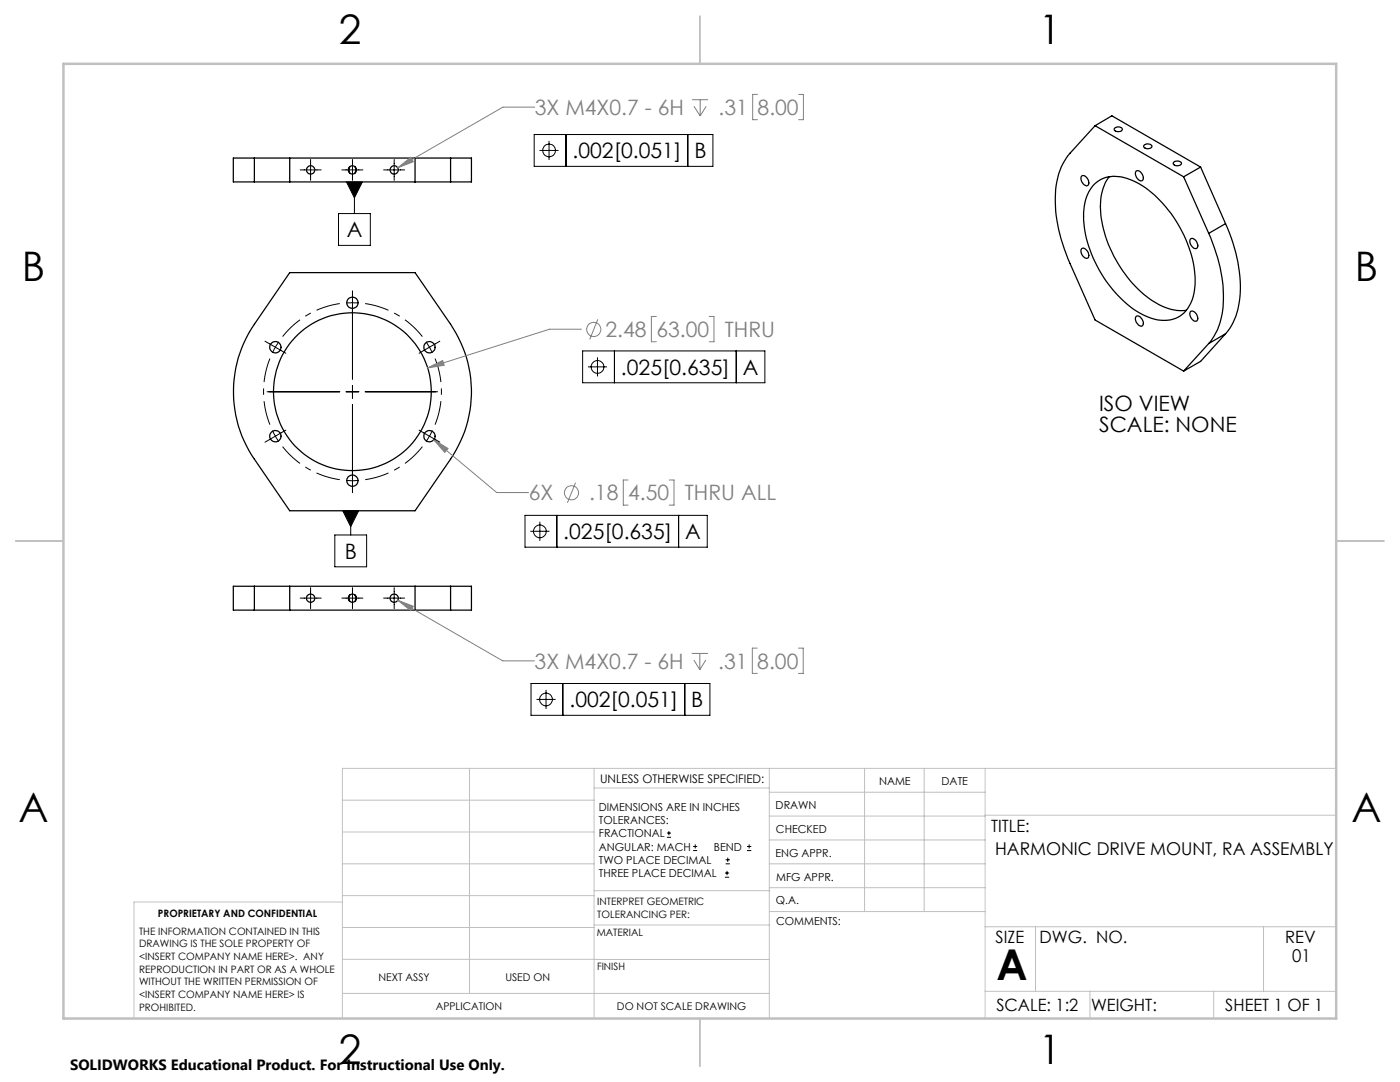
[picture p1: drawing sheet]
<svg xmlns="http://www.w3.org/2000/svg" width="279mm" height="216mm" viewBox="0 0 279 216" stroke-linecap="round" stroke-linejoin="round" font-family="sans-serif">
<g fill="none" stroke="#000" stroke-width=".25">
<path d="M50.8 31.5h-4.2v4.8h4.2M50.8 31.5h39.1M50.8 36.3h39.1M50.8 31.5v4.8M57.8 31.5v4.8M69.8 33.3l-.1 .5 .1 .7M70.8 33.3l.2 .3-.2 .9M82.8 31.5v4.8M89.9 31.5h4.2v4.8h-4.2M89.9 31.5v4.8M215.9 35.1a1.16 1.16 0 0 1 1.4 1.2 .55 .55 0 0 1-.3 .7 .55 .55 0 0 1-.7-.2 1.36 1.36 0 0 1-.4-1.7zM218.2 37a6.6 6.6 0 0 1 8-.9 22.7 22.7 0 0 1 10.1 10.8 18.9 18.9 0 0 1 1.8 12.3 5.9 5.9 0 0 1-7.7 4.5 19.1 19.1 0 0 1-10.2-8.5 20.9 20.9 0 0 1-3.7-14.7l.8-2.2z"/>
<path d="M218.5 25.1l-5 5.5a13.6 13.6 0 0 0-2.9 9.7 31.3 31.3 0 0 0 2.9 12.3l5 11.3 17.7 10.1M218.5 25.1l17.7 10.2M218.5 25.1l3.4-2 17.7 10.2M221.4 35.3a10.9 10.9 0 0 0-1.5 8.8 24.9 24.9 0 0 0 10.9 16.4 9.1 9.1 0 0 0 5.9 1.4M222.5 25.5a.9 .9 0 0 1 1.5 .4 .94 .94 0 0 1-1.6-.2zM226.8 34.1a1.27 1.27 0 0 1 1.1 2 1.35 1.35 0 0 1-1.1-2zM228.4 28.9a1.08 1.08 0 0 1 1.5 .3 .95 .95 0 0 1-1.7 0zM234.3 32.3a1.03 1.03 0 0 1 1.5 .3 .9 .9 0 0 1-.8 .5 .9 .9 0 0 1-.9-.6zM236.2 35.3l5 11.3M239.6 33.3l-3.4 2M239.6 33.3l5 11.3M57.8 54.4h25l7.1 10.3a23.8 23.8 0 0 1 0 26.9l-7.1 10.3h-25l-7-10.3a23.8 23.8 0 0 1 0-26.9z"/>
<path d="M215.8 49.7a.94 .94 0 0 1 1.4 .7 .71 .71 0 0 1-.4 1.1 1.45 1.45 0 0 1-1-1.8zM237.6 47.7a1.25 1.25 0 0 1 1.4 1.3 .57 .57 0 0 1-.4 .6 .57 .57 0 0 1-.7-.4 1.26 1.26 0 0 1-.3-1.5zM241.2 46.6a28.7 28.7 0 0 1 2.6 16.3 11.5 11.5 0 0 1-2.6 5.6M244.6 44.6a28.7 28.7 0 0 1 2.6 16.4 11.9 11.9 0 0 1-2.6 5.6M244.6 44.6l-3.4 2M226.8 63.1a1.2 1.2 0 0 1 1.4 1.2 .56 .56 0 0 1-.3 .7 .56 .56 0 0 1-.7-.2 1.36 1.36 0 0 1-.4-1.7zM237.6 62.1a1.27 1.27 0 0 1 1.2 2 1.35 1.35 0 0 1-1.2-2zM241.2 68.5l-5 5.5M244.6 66.6l-3.4 1.9M244.6 66.6l-5 5.5-3.4 1.9M50.8 117h-4.2v4.7h4.2M50.8 117v4.7"/>
<path d="M50.8 117h39.1M57.8 117v4.7M69.8 118.7l-.1 .5 .1 .8M70.8 118.7l.2 .4-.2 .9M82.8 117v4.7M89.9 117h4.2v4.7h-4.2M89.9 117v4.7M50.8 121.7h39.1"/>
<circle cx="62" cy="33.9" r=".82"/>
<circle cx="70.3" cy="33.9" r=".82"/>
<circle cx="78.7" cy="33.9" r=".82"/>
<circle cx="55" cy="69.3" r="1.13"/>
<circle cx="70.3" cy="60.4" r="1.12"/>
<circle cx="70.3" cy="78.2" r="15.8"/>
<circle cx="85.7" cy="69.3" r="1.12"/>
<circle cx="55" cy="87" r="1.12"/>
<circle cx="70.3" cy="95.9" r="1.12"/>
<circle cx="85.7" cy="87" r="1.11"/>
<circle cx="62" cy="119.4" r=".83"/>
<circle cx="70.3" cy="119.4" r=".83"/>
<circle cx="78.7" cy="119.4" r=".83"/>
</g>
<g fill="none" stroke="#808080" stroke-width=".2">
<path d="M138.1 19.9h3.2M139.7 19.9v3.2M151.2 18.8h-1v5.1h1M159.4 18.8h.9v5.1h-.9M79.4 33.5l2.6-2.1 .5 .9zM106.7 21.4h-6.3l-21 12.1M138.5 21.2l1.2 1.9M140.9 21.2l-1.2 1.9M85.3 73.4l3-1.5 .4 1zM116 65.7h-6.3l-24.4 7.7M119.3 63.7l-1.6 4M131 63.1h-1v5.1h1"/>
<path d="M141.5 63.1h1v5.1h-1M86.6 87.8l2.8 1.7-.6 .8zM86.6 87.8l12.5 10.5h6.4M114.9 96.3l-1.7 4M125.3 95.8h-.9v5h.9M133.6 95.8h.9v5h-.9M79.4 119.8l3.1 1.2-.5 .8zM79.4 119.8l20.9 12.1h6.4M138 130.4h3.3M138.5 131.7l1.2 1.9M139.7 130.4v3.2M140.9 131.7l-1.2 1.9"/>
<path d="M151.1 129.3h-1v5.1h1M159.3 129.3h1v5.1h-1"/>
<circle cx="118.5" cy="65.7" r="1.41"/>
<circle cx="114.1" cy="98.3" r="1.41"/>
</g>
<g fill="none" stroke="#000" stroke-width=".2">
<path d="M59.9 33.9h4.2M62 31.8v4.2M68.2 33.9h4.2M69.1 36.3h3.2l-1.6 3.2zM70.3 31.8v4.2M70.7 36.3v6.3M76.6 33.9h4.2M78.7 31.8v4.2M106.6 26.8h35.7v6.4h-35.7zM107.7 30h3.8M109.6 28.1v3.8M113 26.8v6.4"/>
<path d="M137.3 26.8v6.4M67.6 42.6h6.3v6.4h-6.3zM70.3 58v17.6M52.9 68.1l4.1 2.4M53.3 78.2h14.5M55.6 68.2l-1.2 2.2M69.1 60.5h2.5M69.1 78.2h2.5M70.3 76.9v2.5M72.9 78.2h14.4M85 68.2l.7 1.1M85.7 69.3l.6 1.1"/>
<path d="M85.7 69.3l-2.1 1.2M87.8 68.1l-2.1 1.2M116.3 70h36.3v6.4h-36.3zM117.3 73.2h3.8M119.2 71.3v3.8M122.6 70v6.4M146.9 70v6.4M54.4 85.9l1.2 2.2M57 85.8l-4.1 2.4M69.1 95.8h2.5M70.3 80.7v17.6M83.6 85.8l2.1 1.2"/>
<path d="M85.7 87l-.7 1.1M85.7 87l2.1 1.2M86.3 85.9l-.6 1.1M59.9 119.3h4.2M62 117.3v4.2M66.8 106.8h6.4v6.3h-6.4zM68.2 119.3h4.2M68.4 101.9h3.2l-1.6 3.2zM70 101.9v4.9M70.3 117.3v4.2M76.6 119.3h4.2M78.7 117.3v4.2"/>
<path d="M104.8 102.8h36.3v6.4h-36.3zM105.8 106h3.8M107.7 104.1v3.8M111.1 102.8v6.4M135.4 102.8v6.4M106 136.4h35.7v6.3h-35.7zM107.1 139.6h3.8M109 137.7v3.8M112.3 136.4v6.3M136.7 136.4v6.3M133.1 167.1h.8M133.1 166.2h.8"/>
<path d="M133.5 165.8v.9M138.3 169.7h.8M138.3 168.9h.8M138.7 168.5v.8M144.7 175h.8M144.7 174.2h.8M144.8 172.4h.9M144.8 171.6h.9M145.1 173.8v.8M145.2 171.1v.9M149.1 169.7h.8M149.1 168.9h.8"/>
<path d="M149.5 168.5v.8"/>
<circle cx="109.6" cy="30" r="1.27"/>
<circle cx="119.2" cy="73.2" r="1.27"/>
<circle cx="107.7" cy="106" r="1.27"/>
<circle cx="109" cy="139.6" r="1.27"/>
</g>
<path d="M53.9 71.6a17.8 17.8 0 0 0 0 13.1M67.8 60.6a17.8 17.8 0 0 0-11.4 6.6M84.3 67.2a17.7 17.7 0 0 0-11.4-6.6M56.4 89.1a17.7 17.7 0 0 0 11.4 6.6M72.9 95.7a17.7 17.7 0 0 0 11.4-6.6M86.8 84.7a17.8 17.8 0 0 0 0-13.1" fill="none" stroke="#000" stroke-width=".2" stroke-dasharray="15.2 1.3 1.3 1.3" stroke-dashoffset="10.4" stroke-linecap="butt"/>
<g fill="none" stroke="#c0c0c0" stroke-width=".2">
<path d="M68.3 159.7h50.3M93.7 153.3v44.9M118.6 153.3v49.9M118.6 157.2h34.9M153.5 153.3v49.9M153.5 158.1h43.1M172.5 153.3v28.6M184.4 153.3v28.6M196.6 153.3v49.9M266.7 153.3h-198.4v49.9M68.3 178.7h50.3M68.3 172.4h50.3"/>
<path d="M68.3 166h50.3M68.3 180h-41.6v23.2M118.6 177.7h35M153.5 167.6h43.1M153.5 162.8h43.1M153.5 172.4h43.1M153.5 177.1h43.1M196.6 162.7h70.1M68.3 198.2h85.2M68.3 191.4l85.2 .1M68.3 185.1h50.3M118.6 184.6h35"/>
<path d="M153.6 181.9h43M196.6 197.8h70.1M196.6 184.9h70.1M206.7 184.9v12.9M217.5 197.8v5.4M242.2 197.8v5.4M252.2 184.9v12.9"/>
</g>
<path d="M139.7 3.2v9.5M3.1 107.9h9.6M266.7 107.9h9.5M139.7 203.2v9.6" fill="none" stroke="#c0c0c0" stroke-width=".25"/>
<path d="M12.7 12.7h254v190.5h-254z" fill="none" stroke="#c0c0c0" stroke-width=".5"/>
<path d="M68.4 101.9l1.6 3.2 1.6-3.2zM69.1 36.3l1.6 3.2 1.6-3.2z" fill="#000"/>
<path d="M85.3 73.4l3.4-.5-.4-1zM86.6 87.8l2.2 2.5 .6-.8zM79.4 33.5l3.1-1.2-.5-.9zM79.4 119.8l2.6 2 .5-.8z" fill="#808080"/>
<text font-size="8.5" x="198.9" y="195.5">A</text>
<g font-size="8.1">
<text x="67.6" y="8.9">2</text>
<text x="207.3" y="8.9">1</text>
<text x="4.4" y="56.2">B</text>
<text x="270.4" y="56.2">B</text>
<text x="3.7" y="164.1">A</text>
<text x="269.7" y="164.1">A</text>
<text x="67.6" y="212.4">2</text>
<text x="207.3" y="212.4">1</text>
</g>
<g font-size="4.2" fill="#808080">
<text x="106.7" y="23">3X M4X0.7 - 6H</text>
<text x="143.4" y="23">.31</text>
<text x="151.2" y="23">8.00</text>
<text x="120.8" y="67.3">2.48</text>
<text x="131" y="67.3">63.00</text>
<text x="144.7" y="67.3">THRU</text>
<text x="105.5" y="99.9">6X</text>
<text x="117.6" y="99.9">.18</text>
<text x="125.4" y="99.9">4.50</text>
<text x="136.7" y="99.9">THRU ALL</text>
<text x="106.7" y="133.4">3X M4X0.7 - 6H</text>
<text x="143.3" y="133.4">.31</text>
<text x="151.1" y="133.4">8.00</text>
</g>
<g font-size="4.2">
<text x="114.3" y="31.6">.002[0.051]</text>
<text x="138.6" y="31.6">B</text>
<text x="69.2" y="47.4">A</text>
<text x="123.9" y="74.8">.025[0.635]</text>
<text x="148.3" y="74.8">A</text>
<text x="219.4" y="82.1">ISO VIEW</text>
<text x="219.4" y="86.3">SCALE: NONE</text>
<text x="112.4" y="107.6">.025[0.635]</text>
<text x="136.7" y="107.6">A</text>
<text x="68.8" y="111.5">B</text>
<text x="113.6" y="141.2">.002[0.051]</text>
<text x="138" y="141.2">B</text>
</g>
<g font-size="3.5">
<text x="198.6" y="170.7">HARMONIC DRIVE MOUNT, RA ASSEMBLY</text>
<text x="257.9" y="191.9">01</text>
</g>
<g font-size="3.4">
<text x="197.8" y="166">TITLE:</text>
<text x="198.7" y="188.1">SIZE</text>
<text x="207.5" y="188.1">DWG. NO.</text>
<text x="256.5" y="188.2">REV</text>
<text x="198.8" y="201.7">SCALE: 1:2</text>
<text x="217.7" y="201.8">WEIGHT:</text>
<text x="244.5" y="201.7">SHEET 1 OF 1</text>
</g>
<text font-size="3" x="14" y="213.5">SOLIDWORKS Educational Product. For Instructional Use Only.</text>
<text font-size="2.4" x="119.8" y="156.2">UNLESS OTHERWISE SPECIFIED:</text>
<g font-size="2.2">
<text x="119.5" y="161.8">DIMENSIONS ARE IN INCHES</text>
<text x="154.8" y="161.4">DRAWN</text>
<text x="175.4" y="156.6">NAME</text>
<text x="187.9" y="156.7">DATE</text>
<text x="119.5" y="164.4">TOLERANCES:</text>
<text x="119.5" y="167.1">FRACTIONAL</text>
<text x="154.9" y="166.3">CHECKED</text>
<text x="119.5" y="169.7">ANGULAR: MACH</text>
<text x="119.5" y="172.4">TWO PLACE DECIMAL</text>
<text x="142.5" y="169.7">BEND</text>
<text x="154.8" y="170.9">ENG APPR.</text>
<text x="119.5" y="175">THREE PLACE DECIMAL</text>
<text x="154.9" y="175.7">MFG APPR.</text>
<text x="154.9" y="180.4">Q.A.</text>
<text x="154.9" y="184.6">COMMENTS:</text>
</g>
<g font-size="2.1">
<text x="75.5" y="195.7">NEXT ASSY</text>
<text x="100.9" y="195.7">USED ON</text>
<text x="86.9" y="201.5">APPLICATION</text>
<text x="123.1" y="201.6">DO NOT SCALE DRAWING</text>
</g>
<g font-size="2">
<text x="31.5" y="182.9">PROPRIETARY AND CONFIDENTIAL</text>
<text x="119.2" y="180.6">INTERPRET GEOMETRIC</text>
<text x="119.2" y="183.1">TOLERANCING PER:</text>
<text x="27.8" y="186.5">THE INFORMATION CONTAINED IN THIS</text>
<text x="27.8" y="189">DRAWING IS THE SOLE PROPERTY OF</text>
<text x="27.8" y="191.6">&lt;INSERT COMPANY NAME HERE&gt;. ANY</text>
<text x="119.1" y="186.7">MATERIAL</text>
<text x="27.8" y="194.1">REPRODUCTION IN PART OR AS A WHOLE</text>
<text x="27.8" y="196.6">WITHOUT THE WRITTEN PERMISSION OF</text>
<text x="119.1" y="193.5">FINISH</text>
<text x="27.8" y="199.1">&lt;INSERT COMPANY NAME HERE&gt; IS</text>
<text x="27.8" y="201.7">PROHIBITED.</text>
</g>
</svg>
